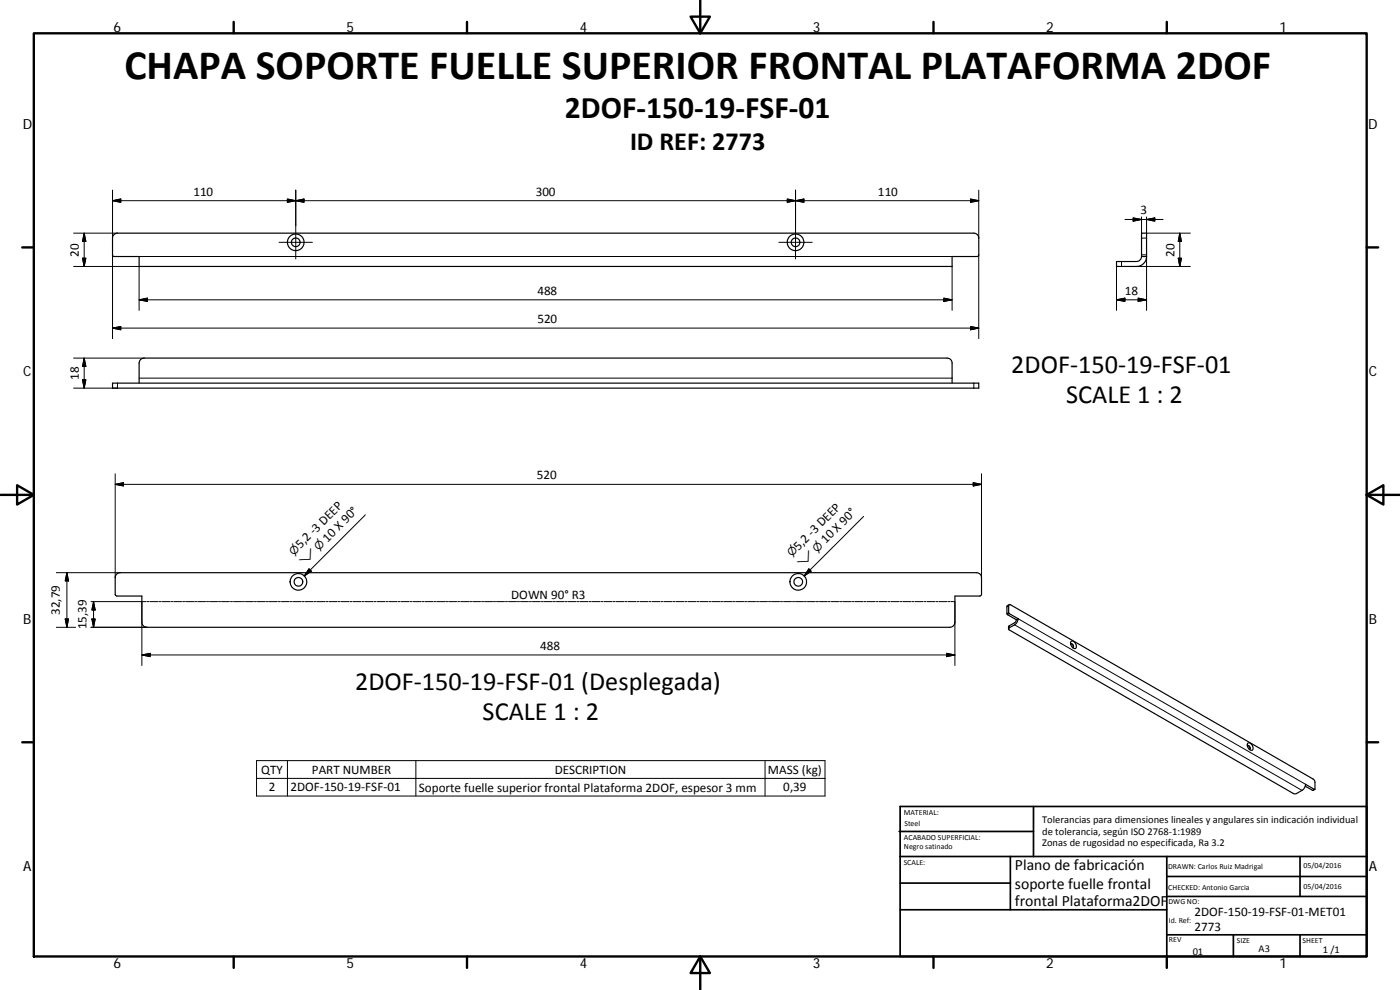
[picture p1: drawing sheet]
<svg xmlns="http://www.w3.org/2000/svg" width="420mm" height="297mm" viewBox="0 0 420 297" stroke-linecap="round" stroke-linejoin="round" font-family="sans-serif">
<g fill="none" stroke="#000" stroke-width=".36">
<path d="M34.2 70.4l1.1-.4h257a1.48 1.48 0 0 1 1.4 1.4v5.4l-.4 .2h-7.6v2.9h-243.9v-2.9h-7.6l-.4-.2v-5.4zM342.6 70h1.5v7h-1.5zM342.6 77a1.56 1.56 0 0 1-1.5 1.5h-6v1.4h6a3 3 0 0 0 3-2.9M33.8 115h259.9v1.5h-259.9zM41.8 115v-6.1a1.52 1.52 0 0 1 1.5-1.5h240.9a1.48 1.48 0 0 1 1.5 1.5v6.1M35 172.3l1.1-.5h257a1.48 1.48 0 0 1 1.5 1.5v5l-.2 .4-7.8 .1v7.9a1.56 1.56 0 0 1-1.5 1.5h-241a1.52 1.52 0 0 1-1.5-1.5v-7.9l-7.8-.1-.2-.4v-5zM302.9 181.4l-.7 .5v2.4l2.8 1.6-.4 .9-1.8 1.1-.1 .8M302.9 181.4h.3l90.9 52.4 .5 .7v2.3l-2.8-1.5a2.47 2.47 0 0 1-1.1 1.9l-1.7 .9h-.7l-85.5-49.2 .1-.5 1.6-.9a2.27 2.27 0 0 0 1-1.9l-2.7-1.6zM305.5 185.6l-.5 .3M321.3 193.3a.62 .62 0 0 1 .8 .2 .62 .62 0 0 1-.2 .8M321.4 193.2a.79 .79 0 0 1 .6 1.1M321.5 192.4a1.32 1.32 0 0 1 1.3 .7 1.32 1.32 0 0 1-.1 1.5 1.55 1.55 0 0 1-1.2-2.2z"/>
<path d="M374.4 223.7l.2 .1a.74 .74 0 0 1 .4 1.1 .61 .61 0 0 0 .1-.8 .61 .61 0 0 0-.8-.3M374.5 223a1.33 1.33 0 0 1 1.3 .6 1.33 1.33 0 0 1-.1 1.5 1.55 1.55 0 0 1-1.2-2.1zM391.7 235.9l2.2 1.3 .7-.3"/>
<circle cx="88.7" cy="72.7" r="2.5"/>
<circle cx="88.7" cy="72.7" r="1.3"/>
<circle cx="238.7" cy="72.7" r="1.3"/>
<circle cx="238.8" cy="72.7" r="2.5"/>
<circle cx="89.6" cy="174.6" r="1.3"/>
<circle cx="89.6" cy="174.6" r="2.51"/>
<circle cx="239.6" cy="174.6" r="1.3"/>
<circle cx="239.6" cy="174.6" r="2.5"/>
</g>
<g fill="none" stroke="#000" stroke-width=".3">
<path d="M33.8 57v14.4M86.2 59.7l2.6 .5-2.6 .5zM88.8 57v20.7M236.3 59.7l2.4 .5-2.4 .5zM238.7 57v20.7M291.3 59.7l2.4 .5-2.4 .5zM293.7 57v14.4M22.1 79.9h19.7v13.2M22.1 70h13.2M24.8 77.5h1l-.5 2.4zM25.3 70l.5 2.5h-1zM25.3 70v9.9"/>
<path d="M33.8 60.2l2.4-.5v1zM33.8 60.2h259.9M33.8 76.5v25.1M41.8 77h243.9M83.7 72.7h10.1M88.8 60.2l2.4-.5v1zM233.8 72.7h10M238.7 60.2l2.6-.5v1zM285.7 79.9v13.2M293.7 76.5v25.1M335.1 79.9v13.2M336.6 78.5v1.4"/>
<path d="M337.6 65.8h11.5M340.1 65.4l2.5 .4-2.5 .6zM341.1 79.9h16.1M342.6 71.4h1.5M342.6 65.1v4.9M342.6 76.5h1.5v16.6M344.1 65.1v4.9h13.1M344.1 65.8l2.5-.4v1zM353.6 77.5h1l-.5 2.4zM354.1 70v9.9M354.1 70l.5 2.5h-1zM33.8 98.4h259.9"/>
<path d="M33.8 98.4l2.4-.4v1zM41.8 90h243.9M41.8 90l2.4-.5v.9zM283.3 89.5l2.4 .5-2.4 .4zM291.3 98l2.4 .4-2.4 .6zM335.1 90l2.5-.5v.9zM335.1 90h9M341.6 89.5l2.5 .5-2.5 .4zM22.1 107.4h21.2M24.8 113.9h1l-.5 2.6zM25.3 107.4l.5 2.6h-1zM25.3 107.4v9.1"/>
<path d="M35.3 115v1.5h-13.2M41.8 113.5h243.9M292.3 115v1.5M34.6 145.3l2.5-.5v1zM34.6 145.3h260M34.6 142.2v31.1M109.7 154.5l-18.4 18.3M259.2 155l-17.8 17.8M292.1 144.8l2.5 .5-2.5 .5zM294.6 142.2v31.1M16.9 171.8h19.2M20.1 171.8v16.4"/>
<path d="M20.1 171.8l.5 2.5h-1zM92.7 170.7l.8 .7-2.2 1.4zM242.7 170.7l.7 .7-2 1.4zM16.9 188.2h5.8M19.6 185.7h1l-.5 2.5zM27.3 188.2h16.8M27.3 180.5h16.5M27.6 185.7h1l-.5 2.5zM28.1 180.5l.5 2.5h-1zM28.1 180.5v7.7M42.6 196.5l2.5-.5v1zM42.6 196.5h244"/>
<path d="M42.6 180.5v19.2M44.1 180.5h.6M45 180.5h2.4M47.7 180.5h.5M48.5 180.5h2.4M51.2 180.5h.6M52.1 180.5h2.4M54.8 180.5h.6M55.7 180.5h2.4M58.4 180.5h.6M59.3 180.5h2.4M62 180.5h.6"/>
<path d="M62.9 180.5h2.4M65.6 180.5h.6M66.5 180.5h2.4M69.2 180.5h.6M70.1 180.5h2.4M72.8 180.5h.6M73.7 180.5h2.4M76.4 180.5h.6M77.2 180.5h2.4M79.9 180.5h.6M80.8 180.5h2.4M83.5 180.5h.6"/>
<path d="M84.4 180.5h2.4M87.1 180.5h.6M88 180.5h2.4M90.7 180.5h.6M91.6 180.5h2.4M94.3 180.5h.6M95.2 180.5h2.4M97.9 180.5h.6M98.8 180.5h2.4M101.5 180.5h.6M102.4 180.5h2.4M105.1 180.5h.6"/>
<path d="M105.9 180.5h2.4M108.6 180.5h.7M109.5 180.5h2.4M112.2 180.5h.6M113.1 180.5h2.4M115.8 180.5h.6M116.7 180.5h2.4M119.4 180.5h.6M120.3 180.5h2.4M123 180.5h.6M123.9 180.5h2.4M126.6 180.5h.6"/>
<path d="M127.5 180.5h2.4M130.2 180.5h.6M131.1 180.5h2.4M133.8 180.5h.6M134.7 180.5h2.3M137.4 180.5h.6M138.3 180.5h2.4M141 180.5h.6M141.8 180.5h2.4M144.5 180.5h.6M145.4 180.5h2.4M148.1 180.5h.6"/>
<path d="M149 180.5h2.4M151.7 180.5h.6M152.6 180.5h2.4M155.3 180.5h.6M156.2 180.5h2.4M158.9 180.5h.6M159.8 180.5h2.4M162.5 180.5h.6M163.4 180.5h2.4M166.1 180.5h.6M167 180.5h2.4M169.7 180.5h.6"/>
<path d="M170.5 180.5h2.4M173.2 180.5h.6M174.1 180.5h2.4M176.8 180.5h.6M177.7 180.5h2.4M180.4 180.5h.6M181.3 180.5h2.4M184 180.5h.6M184.9 180.5h2.4M187.6 180.5h.6M188.5 180.5h2.4M191.2 180.5h.6"/>
<path d="M192.1 180.5h2.4M194.8 180.5h.6M195.7 180.5h2.4M198.4 180.5h.6M199.3 180.5h2.3M201.9 180.5h.7M202.8 180.5h2.4M205.5 180.5h.6M206.4 180.5h2.4M209.1 180.5h.6M210 180.5h2.4M212.7 180.5h.6"/>
<path d="M213.6 180.5h2.4M216.3 180.5h.6M217.2 180.5h2.4M219.9 180.5h.6M220.8 180.5h2.4M223.5 180.5h.6M224.4 180.5h2.4M227.1 180.5h.6M228 180.5h2.3M230.6 180.5h.7M231.5 180.5h2.4M234.2 180.5h.6"/>
<path d="M235.2 180.5h2.3M237.8 180.5h.6M238.7 180.5h2.4M241.4 180.5h.6M242.3 180.5h2.4M245 180.5h.6M245.9 180.5h2.4M248.6 180.5h.6M249.5 180.5h2.4M252.2 180.5h.6M253.1 180.5h2.4M255.8 180.5h.6"/>
<path d="M256.7 180.5h2.3M259.3 180.5h.7M260.3 180.5h2.3M263 180.5h.5M263.9 180.5h2.3M266.5 180.5h.6M267.4 180.5h2.4M270.1 180.5h.6M271 180.5h2.4M273.7 180.5h.6M274.6 180.5h2.4M277.3 180.5h.6"/>
<path d="M278.2 180.5h2.4M280.9 180.5h.6M281.8 180.5h2.4M284.1 196l2.5 .5-2.5 .5zM284.5 180.5h.6M285.4 180.5h1.2v19.2M302.7 181.8l-.5 .3M302.7 183.8l-.5 .3M302.9 184.1l-.5 .3M302.9 187.8v.6M304.5 187.5l86.2 49.7M305.5 185.6l86.3 49.7"/>
<path d="M77 228.2h170.6v10.6h-170.6zM77 233.6h170.6M86.3 228.2v10.6M124.8 228.2v10.6M229.6 228.2v10.6M394.5 236.9l-.6 .3"/>
</g>
<g fill="none" stroke="#000" stroke-width=".71">
<path d="M10.1 10h400.1v277h-400.1zM70.1 6.6v3.4M140.2 6.6v3.4M207.3 5h5.8l-2.9 5zM210.2 0v10M280.2 6.6v3.4M350.2 6.6v3.4M6.7 74.2h3.4M410.2 74.2h3.4M.2 148.5h9.9M5.1 145.6l5 2.9-5 2.9zM410.2 148.5l5-2.9v5.8z"/>
<path d="M410.2 148.5h9.9M6.7 222.7h3.4M410.2 222.7h3.4M70.1 287v3.4M140.2 287v3.4M210.2 287l2.9 5h-5.8zM210.2 287v10M280.2 287v3.4M350.2 287v3.4"/>
</g>
<g fill="none" stroke="#000" stroke-width=".51">
<path d="M269.8 249.5h40.4M270.1 257h140.1M270.1 242h140.1v45h-140.1zM303.2 257v16M310.2 242v15M350.2 257v30M390.2 257v12M270.1 273h80.1M270.1 265h33.1M350.2 269h60M350.2 263h60M350.2 280.5h60"/>
<path d="M370.2 280.5v6.5M390.2 280.5v6.5"/>
</g>
<g fill="#000" stroke="#000" stroke-width=".3">
<path d="M33.8 60.2l2.4-.5v1zM88.8 60.2l2.4-.5v1zM238.7 60.2l2.6-.5v1zM24.8 77.5h1l-.5 2.4zM25.3 70l.5 2.5h-1zM86.2 59.7l2.6 .5-2.6 .5zM236.3 59.7l2.4 .5-2.4 .5zM291.3 59.7l2.4 .5-2.4 .5zM340.1 65.4l2.5 .4-2.5 .6zM344.1 65.8l2.5-.4v1zM353.6 77.5h1l-.5 2.4zM354.1 70l.5 2.5h-1z"/>
<path d="M33.8 98.4l2.4-.4v1zM41.8 90l2.4-.5v.9zM283.3 89.5l2.4 .5-2.4 .4zM291.3 98l2.4 .4-2.4 .6zM335.1 90l2.5-.5v.9zM341.6 89.5l2.5 .5-2.5 .4zM24.8 113.9h1l-.5 2.6zM25.3 107.4l.5 2.6h-1zM34.6 145.3l2.5-.5v1zM292.1 144.8l2.5 .5-2.5 .5zM20.1 171.8l.5 2.5h-1zM92.7 170.7l.8 .7-2.2 1.4z"/>
<path d="M242.7 170.7l.7 .7-2 1.4zM19.6 185.7h1l-.5 2.5zM27.6 185.7h1l-.5 2.5zM28.1 180.5l.5 2.5h-1zM42.6 196.5l2.5-.5v1zM284.1 196l2.5 .5-2.5 .5z"/>
</g>
<text font-size="12.6" x="37.3" y="23.7">CHAPA SOPORTE FUELLE SUPERIOR FRONTAL PLATAFORMA 2DOF</text>
<text font-size="9.4" x="169.6" y="35.5">2DOF‐150‐19‐FSF‐01</text>
<g font-size="7.9">
<text x="189.1" y="45">ID REF: 2773</text>
<text x="303.5" y="111.9">2DOF‐150‐19‐FSF‐01</text>
<text x="320" y="120.9">SCALE 1 : 2</text>
<text x="106.5" y="206.9">2DOF‐150‐19‐FSF‐01 (Desplegada)</text>
<text x="144.9" y="216">SCALE 1 : 2</text>
</g>
<g font-size="4.7">
<text x="304.6" y="261.2">Plano de fabricación</text>
<text x="304.6" y="266.6">soporte fuelle frontal</text>
<text x="304.6" y="272">frontal Plataforma2DOF</text>
</g>
<g font-size="4.2">
<text x="34" y="9.6">6</text>
<text x="104" y="9.6">5</text>
<text x="174" y="9.6">4</text>
<text x="244" y="9.6">3</text>
<text x="314" y="9.6">2</text>
<text x="384" y="9.6">1</text>
<text x="6.8" y="38.7">D</text>
<text x="410.6" y="38.7">D</text>
<text x="7" y="112.9">C</text>
<text x="410.8" y="112.9">C</text>
<text x="7" y="187.1">B</text>
<text x="410.8" y="187.1">B</text>
<text x="7" y="261.3">A</text>
<text x="410.8" y="261.3">A</text>
<text x="34" y="290.4">6</text>
<text x="104" y="290.4">5</text>
<text x="174" y="290.4">4</text>
<text x="244" y="290.4">3</text>
<text x="314" y="290.4">2</text>
<text x="384" y="290.4">1</text>
</g>
<g font-size="3.9">
<text x="58" y="58.7">110</text>
<text x="160.8" y="58.7">300</text>
<text x="263.5" y="58.7">110</text>
<text x="342.3" y="64.3">3</text>
<text x="23.7" y="77" transform="rotate(-90 23.7 77)">20</text>
<text x="352.5" y="77" transform="rotate(-90 352.5 77)">20</text>
<text x="161.3" y="88.4">488</text>
<text x="337.6" y="88.4">18</text>
<text x="161.3" y="96.9">520</text>
<text x="23.7" y="114" transform="rotate(-90 23.7 114)">18</text>
<text x="161.1" y="143.8">520</text>
<text x="90.1" y="164.8" transform="rotate(-45 90.1 164.8)">5,2 ‐3 DEEP</text>
<text x="98.3" y="162.8" transform="rotate(-45 98.3 162.8)">10 X 90°</text>
<text x="239.6" y="165.3" transform="rotate(-45 239.6 165.3)">5,2 ‐3 DEEP</text>
<text x="247.8" y="163.3" transform="rotate(-45 247.8 163.3)">10 X 90°</text>
<text x="153.4" y="179.7">DOWN 90° R3</text>
<text x="18" y="184.5" transform="rotate(-90 18 184.5)">32,79</text>
<text x="26" y="188.8" transform="rotate(-90 26 188.8)">15,39</text>
<text x="162.1" y="194.9">488</text>
<text x="78.4" y="232.1">QTY</text>
<text x="93.6" y="232.1">PART NUMBER</text>
<text x="166.5" y="232.1">DESCRIPTION</text>
<text x="230.5" y="232.2">MASS (kg)</text>
<text x="80.7" y="237.4">2</text>
<text x="87.2" y="237.4">2DOF‐150‐19‐FSF‐01</text>
<text x="125.7" y="237.5">Soporte fuelle superior frontal Plataforma 2DOF, espesor 3 mm</text>
<text x="235.1" y="237.4">0,39</text>
<text x="358.5" y="274.9">2DOF‐150‐19‐FSF‐01‐MET01</text>
<text x="358.5" y="279.4">2773</text>
</g>
<g font-size="3.3">
<text x="88.1" y="166.8" transform="rotate(-45 88.1 166.8)">⌀</text>
<text x="95.7" y="165.4" transform="rotate(-45 95.7 165.4)">⌀</text>
<text x="237.6" y="167.3" transform="rotate(-45 237.6 167.3)">⌀</text>
<text x="245.2" y="165.9" transform="rotate(-45 245.2 165.9)">⌀</text>
<text x="91.2" y="169.8" transform="rotate(-45 91.2 169.8)">⌵</text>
<text x="240.7" y="170.3" transform="rotate(-45 240.7 170.3)">⌵</text>
</g>
<g font-size="3.1">
<text x="312.8" y="246.8">Tolerancias para dimensiones lineales y angulares sin indicación individual</text>
<text x="312.8" y="250.4">de tolerancia, según ISO 2768‐1:1989</text>
<text x="312.8" y="254">Zonas de rugosidad no especificada, Ra 3.2</text>
<text x="357.9" y="286.4">01</text>
<text x="377.7" y="285.6">A3</text>
<text x="397" y="285.9">1 /1</text>
</g>
<g font-size="2.4">
<text x="271.2" y="244.4">MATERIAL:</text>
<text x="271.3" y="251.9">ACABADO SUPERFICIAL:</text>
<text x="271.4" y="247.9">Steel</text>
<text x="271.3" y="254.6">Negro satinado</text>
<text x="271.2" y="259.7">SCALE:</text>
<text x="350.6" y="260.8">DRAWN: Carlos Ruiz Madrigal</text>
<text x="391.2" y="260.6">05/04/2016</text>
<text x="350.6" y="267">CHECKED: Antonio Garcia</text>
<text x="391.2" y="266.6">05/04/2016</text>
<text x="350.7" y="271.4">DWG NO:</text>
<text x="350.8" y="276.8">Id. Ref:</text>
<text x="350.8" y="282.8">REV</text>
<text x="371.2" y="282.9">SIZE</text>
<text x="390.9" y="282.9">SHEET</text>
</g>
</svg>
